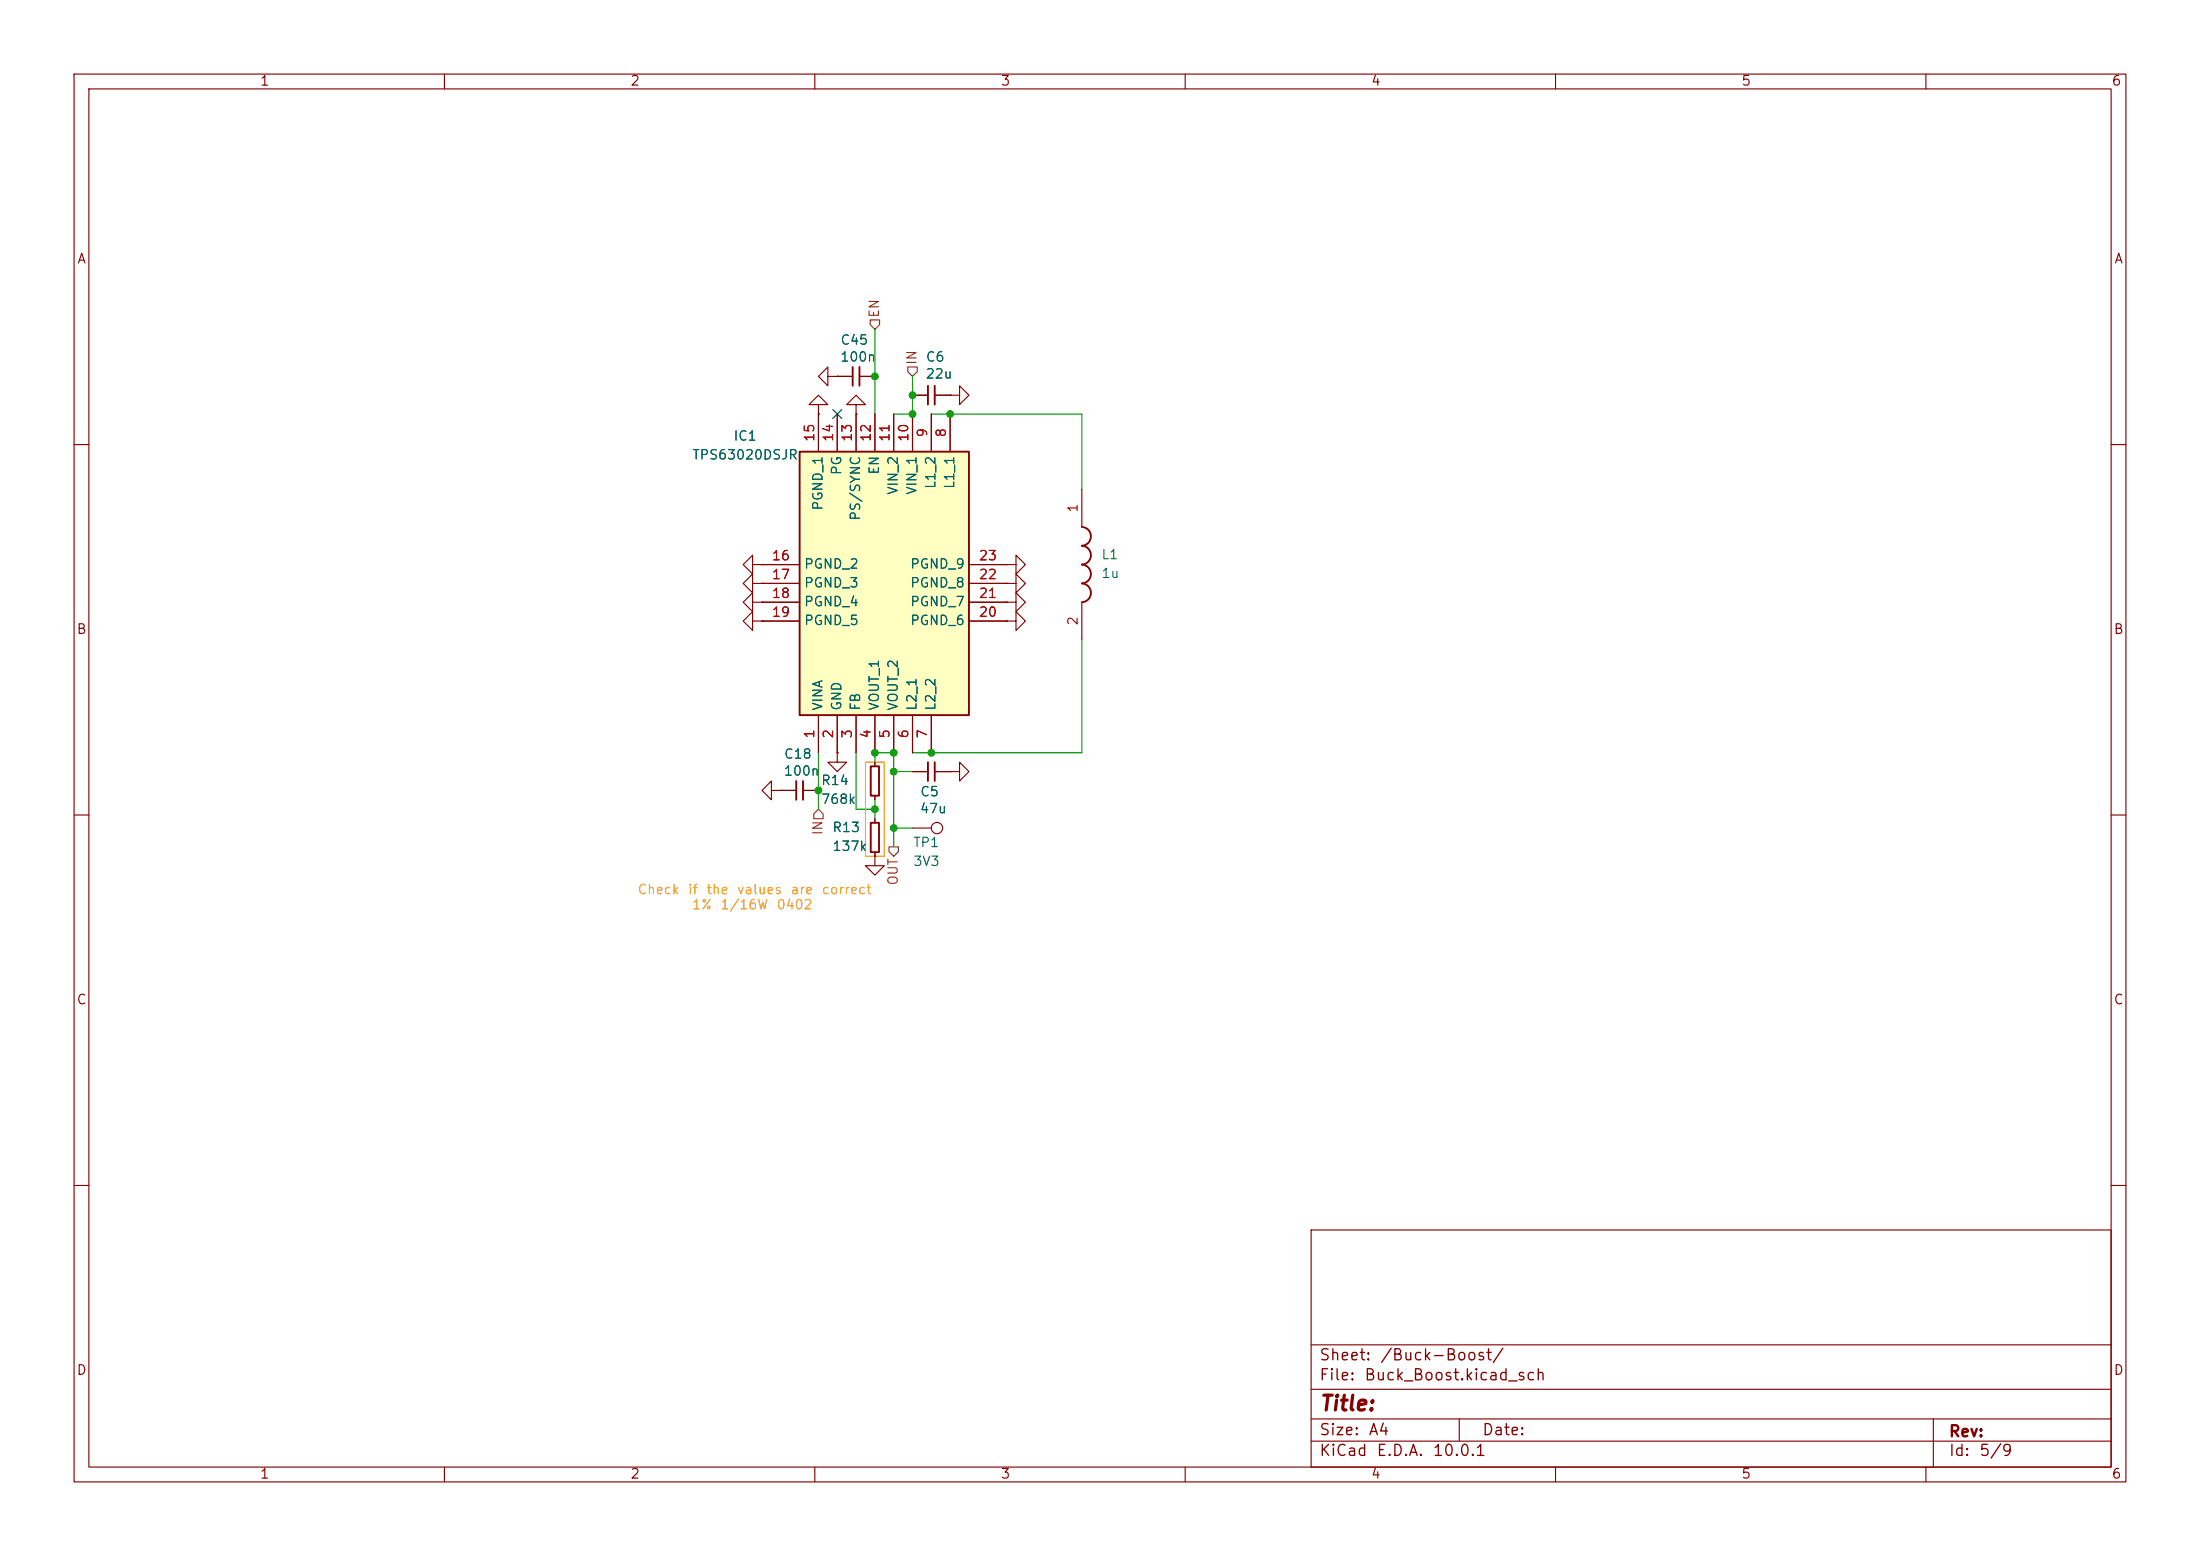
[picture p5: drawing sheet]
(kicad_sch
 (version 20260306)
 (generator "eeschema")
 (generator_version "10.0")
 (paper "A4")
 (lib_symbols
  (symbol "Connector:TestPoint"
   (pin_numbers (hide yes))
   (pin_names
    (offset 0.762) (hide yes)) (exclude_from_sim no) (in_bom yes) (on_board yes)
   (in_pos_files yes)
   (duplicate_pin_numbers_are_jumpers no)
   (property "Reference" "TP" (at 0 6.858 0) (show_name no) (do_not_autoplace no) (effects (font (size 1.27 1.27))))
   (property "Value" "TestPoint" (at 0 5.08 0) (show_name no) (do_not_autoplace no) (effects (font (size 1.27 1.27))))
   (property "Footprint" "" (at 5.08 0 0) (show_name no) (do_not_autoplace no) (hide yes) (effects (font (size 1.27 1.27))))
   (property "Datasheet" "" (at 5.08 0 0) (show_name no) (do_not_autoplace no) (hide yes) (effects (font (size 1.27 1.27))))
   (property "Description" "test point" (at 0 0 0) (show_name no) (do_not_autoplace no) (hide yes) (effects (font (size 1.27 1.27))))
   (symbol "TestPoint_0_1"
    (circle (center 0 3.302) (radius 0.762) (stroke (width 0) (type default)) (fill (type none))))
   (symbol "TestPoint_1_1"
    (pin passive line (at 0 0 90) (length 2.54) (name "1" (effects (font (size 1.27 1.27)))) (number "1" (effects (font (size 1.27 1.27))))))
   (embedded_fonts no))
  (symbol "PCM_Generic-50:C,IEC"
   (pin_numbers (hide yes))
   (pin_names
    (offset 0) (hide yes)) (exclude_from_sim no) (in_bom yes) (on_board yes)
   (in_pos_files yes)
   (duplicate_pin_numbers_are_jumpers no)
   (property "Reference" "C" (at 1.27 1.27 0) (show_name no) (do_not_autoplace no) (effects (font (size 1.27 1.27)) (justify left)))
   (property "Value" "C,IEC" (at 1.27 -1.27 0) (show_name no) (do_not_autoplace no) (effects (font (size 1.27 1.27)) (justify left)))
   (property "Footprint" "" (at 0 0 0) (show_name no) (do_not_autoplace no) (hide yes) (effects (font (size 2.54 2.54))))
   (property "Datasheet" "" (at 0 0 0) (show_name no) (do_not_autoplace no) (hide yes) (effects (font (size 2.54 2.54))))
   (property "Description" "capacitor, non-polarized/polar(ized)/bipolar (IEC)" (at 0 0 0) (show_name no) (do_not_autoplace no) (hide yes) (effects (font (size 1.27 1.27))))
   (property "Indicator" "+" (at -1.27 1.27 0) (show_name no) (do_not_autoplace no) (effects (font (size 0.635 0.635))))
   (symbol "C,IEC_1_1"
    (polyline (pts (xy -1.27 0.4572) (xy 1.27 0.4572)) (stroke (width 0.254) (type default)) (fill (type none)))
    (polyline (pts (xy -1.27 -0.4572) (xy 1.27 -0.4572)) (stroke (width 0.254) (type default)) (fill (type none)))
    (pin passive line (at 0 2.54 270) (length 2.0828) (name "+" (effects (font (size 0.635 0.635)))) (number "1" (effects (font (size 0.9144 0.9144)))))
    (pin passive line (at 0 -2.54 90) (length 2.0828) (name "-" (effects (font (size 0.635 0.635)))) (number "2" (effects (font (size 0.9144 0.9144))))))
   (embedded_fonts no))
  (symbol "PCM_Generic-50:R,IEC"
   (pin_numbers (hide yes))
   (pin_names
    (offset 0) (hide yes)) (exclude_from_sim no) (in_bom yes) (on_board yes)
   (in_pos_files yes)
   (duplicate_pin_numbers_are_jumpers no)
   (property "Reference" "R" (at 1.27 1.27 0) (show_name no) (do_not_autoplace no) (effects (font (size 1.27 1.27)) (justify left)))
   (property "Value" "R,IEC" (at 1.27 -1.27 0) (show_name no) (do_not_autoplace no) (effects (font (size 1.27 1.27)) (justify left)))
   (property "Footprint" "" (at 0 0 0) (show_name no) (do_not_autoplace no) (hide yes) (effects (font (size 2.54 2.54))))
   (property "Datasheet" "" (at 0 0 0) (show_name no) (do_not_autoplace no) (hide yes) (effects (font (size 2.54 2.54))))
   (property "Description" "resistor (IEC)" (at 0 0 0) (show_name no) (do_not_autoplace no) (hide yes) (effects (font (size 1.27 1.27))))
   (property "Indicator" "+" (at -1.27 1.27 0) (show_name no) (do_not_autoplace no) (hide yes) (effects (font (size 0.635 0.635))))
   (symbol "R,IEC_1_1"
    (rectangle (start -0.5588 1.9812) (end 0.5588 -1.9812) (stroke (width 0.254) (type default)) (fill (type none)))
    (pin passive line (at 0 2.54 270) (length 0.5588) (name "+" (effects (font (size 0.635 0.635)))) (number "1" (effects (font (size 0.9144 0.9144)))))
    (pin passive line (at 0 -2.54 90) (length 0.5588) (name "-" (effects (font (size 0.635 0.635)))) (number "2" (effects (font (size 0.9144 0.9144))))))
   (embedded_fonts no))
  (symbol "SamacSys_Parts:DFE201610E-1R0M=P2"
   (pin_names (hide yes)) (exclude_from_sim no) (in_bom yes) (on_board yes)
   (in_pos_files yes)
   (duplicate_pin_numbers_are_jumpers no)
   (property "Reference" "L" (at 16.51 6.35 0) (show_name no) (do_not_autoplace no) (effects (font (size 1.27 1.27)) (justify left top)))
   (property "Value" "DFE201610E-1R0M=P2" (at 16.51 3.81 0) (show_name no) (do_not_autoplace no) (effects (font (size 1.27 1.27)) (justify left top)))
   (property "Footprint" "1285ASH1R0MP2" (at 16.51 -96.19 0) (show_name no) (do_not_autoplace no) (hide yes) (effects (font (size 1.27 1.27)) (justify left top)))
   (property "Datasheet" "https://search.murata.co.jp/Ceramy/image/img/P02/J(E)TE243A-0001.pdf" (at 16.51 -196.19 0) (show_name no) (do_not_autoplace no) (hide yes) (effects (font (size 1.27 1.27)) (justify left top)))
   (property "Description" "DFE201610E Series Inductor 1.0uH +/-20% 0806 (2016)" (at 0 0 0) (show_name no) (do_not_autoplace no) (hide yes) (effects (font (size 1.27 1.27))))
   (property "Height" "1" (at 16.51 -396.19 0) (show_name no) (do_not_autoplace no) (hide yes) (effects (font (size 1.27 1.27)) (justify left top)))
   (property "Manufacturer_Name" "Murata Electronics" (at 16.51 -496.19 0) (show_name no) (do_not_autoplace no) (hide yes) (effects (font (size 1.27 1.27)) (justify left top)))
   (property "Manufacturer_Part_Number" "DFE201610E-1R0M=P2" (at 16.51 -596.19 0) (show_name no) (do_not_autoplace no) (hide yes) (effects (font (size 1.27 1.27)) (justify left top)))
   (property "Mouser Part Number" "81-DFE201610E-1R0MP2" (at 16.51 -696.19 0) (show_name no) (do_not_autoplace no) (hide yes) (effects (font (size 1.27 1.27)) (justify left top)))
   (property "Mouser Price/Stock" "https://www.mouser.co.uk/ProductDetail/Murata-Electronics/DFE201610E-1R0M%3dP2?qs=AQlKX63v8Rt1GlLg%252BymCUQ%3D%3D" (at 16.51 -796.19 0) (show_name no) (do_not_autoplace no) (hide yes) (effects (font (size 1.27 1.27)) (justify left top)))
   (property "Arrow Part Number" "DFE201610E-1R0M=P2" (at 16.51 -896.19 0) (show_name no) (do_not_autoplace no) (hide yes) (effects (font (size 1.27 1.27)) (justify left top)))
   (property "Arrow Price/Stock" "https://www.arrow.com/en/products/dfe201610e-1r0mp2_2/murata-manufacturing.html?utm_currency=USD&region=nac" (at 16.51 -996.19 0) (show_name no) (do_not_autoplace no) (hide yes) (effects (font (size 1.27 1.27)) (justify left top)))
   (symbol "DFE201610E-1R0M=P2_1_1"
    (arc (start 5.08 0) (mid 6.35 1.219) (end 7.62 0) (stroke (width 0.254) (type default)) (fill (type none)))
    (arc (start 7.62 0) (mid 8.89 1.219) (end 10.16 0) (stroke (width 0.254) (type default)) (fill (type none)))
    (arc (start 10.16 0) (mid 11.43 1.219) (end 12.7 0) (stroke (width 0.254) (type default)) (fill (type none)))
    (arc (start 12.7 0) (mid 13.97 1.219) (end 15.24 0) (stroke (width 0.254) (type default)) (fill (type none)))
    (pin passive line (at 0 0 0) (length 5.08) (name "1" (effects (font (size 1.27 1.27)))) (number "1" (effects (font (size 1.27 1.27)))))
    (pin passive line (at 20.32 0 180) (length 5.08) (name "2" (effects (font (size 1.27 1.27)))) (number "2" (effects (font (size 1.27 1.27))))))
   (embedded_fonts no))
  (symbol "SamacSys_Parts:TPS63020DSJR" (exclude_from_sim no) (in_bom yes) (on_board yes)
   (in_pos_files yes)
   (duplicate_pin_numbers_are_jumpers no)
   (property "Reference" "IC" (at 29.21 20.32 0) (show_name no) (do_not_autoplace no) (effects (font (size 1.27 1.27)) (justify left top)))
   (property "Value" "TPS63020DSJR" (at 29.21 17.78 0) (show_name no) (do_not_autoplace no) (effects (font (size 1.27 1.27)) (justify left top)))
   (property "Footprint" "TPS63020DSJR" (at 29.21 -82.22 0) (show_name no) (do_not_autoplace no) (hide yes) (effects (font (size 1.27 1.27)) (justify left top)))
   (property "Datasheet" "https://www.ti.com/lit/ds/symlink/tps63020.pdf?HQS=dis-dk-null-digikeymode-dsf-pf-null-wwe&ts=1623612296427" (at 29.21 -182.22 0) (show_name no) (do_not_autoplace no) (hide yes) (effects (font (size 1.27 1.27)) (justify left top)))
   (property "Description" "Conv DC-DC 1.8V to 5.5V Synchronous Step Down/Synchronous Step Up Single-Out 1.2V to 5.5V 3A 14-Pin VSON EP T/R" (at 0 0 0) (show_name no) (do_not_autoplace no) (hide yes) (effects (font (size 1.27 1.27))))
   (property "Height" "1" (at 29.21 -382.22 0) (show_name no) (do_not_autoplace no) (hide yes) (effects (font (size 1.27 1.27)) (justify left top)))
   (property "Manufacturer_Name" "Texas Instruments" (at 29.21 -482.22 0) (show_name no) (do_not_autoplace no) (hide yes) (effects (font (size 1.27 1.27)) (justify left top)))
   (property "Manufacturer_Part_Number" "TPS63020DSJR" (at 29.21 -582.22 0) (show_name no) (do_not_autoplace no) (hide yes) (effects (font (size 1.27 1.27)) (justify left top)))
   (property "Mouser Part Number" "595-TPS63020DSJR" (at 29.21 -682.22 0) (show_name no) (do_not_autoplace no) (hide yes) (effects (font (size 1.27 1.27)) (justify left top)))
   (property "Mouser Price/Stock" "https://www.mouser.co.uk/ProductDetail/Texas-Instruments/TPS63020DSJR?qs=C44r%252BX3hXgL3LjjgiOMWew%3D%3D" (at 29.21 -782.22 0) (show_name no) (do_not_autoplace no) (hide yes) (effects (font (size 1.27 1.27)) (justify left top)))
   (property "Arrow Part Number" "TPS63020DSJR" (at 29.21 -882.22 0) (show_name no) (do_not_autoplace no) (hide yes) (effects (font (size 1.27 1.27)) (justify left top)))
   (property "Arrow Price/Stock" "https://www.arrow.com/en/products/tps63020dsjr/texas-instruments.html?utm_currency=USD&region=nac" (at 29.21 -982.22 0) (show_name no) (do_not_autoplace no) (hide yes) (effects (font (size 1.27 1.27)) (justify left top)))
   (symbol "TPS63020DSJR_1_1"
    (rectangle (start 5.08 15.24) (end 27.94 -20.32) (stroke (width 0.254) (type default)) (fill (type background)))
    (pin passive line (at 7.62 -25.4 90) (length 5.08) (name "VINA" (effects (font (size 1.27 1.27)))) (number "1" (effects (font (size 1.27 1.27)))))
    (pin passive line (at 10.16 -25.4 90) (length 5.08) (name "GND" (effects (font (size 1.27 1.27)))) (number "2" (effects (font (size 1.27 1.27)))))
    (pin passive line (at 12.7 -25.4 90) (length 5.08) (name "FB" (effects (font (size 1.27 1.27)))) (number "3" (effects (font (size 1.27 1.27)))))
    (pin passive line (at 15.24 -25.4 90) (length 5.08) (name "VOUT_1" (effects (font (size 1.27 1.27)))) (number "4" (effects (font (size 1.27 1.27)))))
    (pin passive line (at 17.78 -25.4 90) (length 5.08) (name "VOUT_2" (effects (font (size 1.27 1.27)))) (number "5" (effects (font (size 1.27 1.27)))))
    (pin passive line (at 20.32 -25.4 90) (length 5.08) (name "L2_1" (effects (font (size 1.27 1.27)))) (number "6" (effects (font (size 1.27 1.27)))))
    (pin passive line (at 22.86 -25.4 90) (length 5.08) (name "L2_2" (effects (font (size 1.27 1.27)))) (number "7" (effects (font (size 1.27 1.27)))))
    (pin passive line (at 25.4 20.32 270) (length 5.08) (name "L1_1" (effects (font (size 1.27 1.27)))) (number "8" (effects (font (size 1.27 1.27)))))
    (pin passive line (at 22.86 20.32 270) (length 5.08) (name "L1_2" (effects (font (size 1.27 1.27)))) (number "9" (effects (font (size 1.27 1.27)))))
    (pin passive line (at 20.32 20.32 270) (length 5.08) (name "VIN_1" (effects (font (size 1.27 1.27)))) (number "10" (effects (font (size 1.27 1.27)))))
    (pin passive line (at 17.78 20.32 270) (length 5.08) (name "VIN_2" (effects (font (size 1.27 1.27)))) (number "11" (effects (font (size 1.27 1.27)))))
    (pin passive line (at 15.24 20.32 270) (length 5.08) (name "EN" (effects (font (size 1.27 1.27)))) (number "12" (effects (font (size 1.27 1.27)))))
    (pin passive line (at 12.7 20.32 270) (length 5.08) (name "PS/SYNC" (effects (font (size 1.27 1.27)))) (number "13" (effects (font (size 1.27 1.27)))))
    (pin passive line (at 10.16 20.32 270) (length 5.08) (name "PG" (effects (font (size 1.27 1.27)))) (number "14" (effects (font (size 1.27 1.27)))))
    (pin passive line (at 7.62 20.32 270) (length 5.08) (name "PGND_1" (effects (font (size 1.27 1.27)))) (number "15" (effects (font (size 1.27 1.27)))))
    (pin passive line (at 0 0 0) (length 5.08) (name "PGND_2" (effects (font (size 1.27 1.27)))) (number "16" (effects (font (size 1.27 1.27)))))
    (pin passive line (at 0 -2.54 0) (length 5.08) (name "PGND_3" (effects (font (size 1.27 1.27)))) (number "17" (effects (font (size 1.27 1.27)))))
    (pin passive line (at 0 -5.08 0) (length 5.08) (name "PGND_4" (effects (font (size 1.27 1.27)))) (number "18" (effects (font (size 1.27 1.27)))))
    (pin passive line (at 0 -7.62 0) (length 5.08) (name "PGND_5" (effects (font (size 1.27 1.27)))) (number "19" (effects (font (size 1.27 1.27)))))
    (pin passive line (at 33.02 -7.62 180) (length 5.08) (name "PGND_6" (effects (font (size 1.27 1.27)))) (number "20" (effects (font (size 1.27 1.27)))))
    (pin passive line (at 33.02 -5.08 180) (length 5.08) (name "PGND_7" (effects (font (size 1.27 1.27)))) (number "21" (effects (font (size 1.27 1.27)))))
    (pin passive line (at 33.02 -2.54 180) (length 5.08) (name "PGND_8" (effects (font (size 1.27 1.27)))) (number "22" (effects (font (size 1.27 1.27)))))
    (pin passive line (at 33.02 0 180) (length 5.08) (name "PGND_9" (effects (font (size 1.27 1.27)))) (number "23" (effects (font (size 1.27 1.27))))))
   (embedded_fonts no))
  (symbol "power:GND"
   (power global)
   (pin_numbers (hide yes))
   (pin_names
    (offset 0) (hide yes)) (exclude_from_sim no) (in_bom yes) (on_board yes)
   (in_pos_files yes)
   (duplicate_pin_numbers_are_jumpers no)
   (property "Reference" "#PWR" (at 0 -6.35 0) (show_name no) (do_not_autoplace no) (hide yes) (effects (font (size 1.27 1.27))))
   (property "Value" "GND" (at 0 -3.81 0) (show_name no) (do_not_autoplace no) (effects (font (size 1.27 1.27))))
   (property "Footprint" "" (at 0 0 0) (show_name no) (do_not_autoplace no) (hide yes) (effects (font (size 1.27 1.27))))
   (property "Datasheet" "" (at 0 0 0) (show_name no) (do_not_autoplace no) (hide yes) (effects (font (size 1.27 1.27))))
   (property "Description" "Power symbol creates a global label with name \"GND\" , ground" (at 0 0 0) (show_name no) (do_not_autoplace no) (hide yes) (effects (font (size 1.27 1.27))))
   (symbol "GND_0_1"
    (polyline (pts (xy 0 0) (xy 0 -1.27) (xy 1.27 -1.27) (xy 0 -2.54) (xy -1.27 -1.27) (xy 0 -1.27)) (stroke (width 0) (type default)) (fill (type none))))
   (symbol "GND_1_1"
    (pin power_in line (at 0 0 270) (length 0) (name "" (effects (font (size 1.27 1.27)))) (number "1" (effects (font (size 1.27 1.27))))))
   (embedded_fonts no)))
 (rectangle
  (start 116.84 102.87)
  (end 119.38 115.57)
  (stroke (width 0) (type default) (color 255 153 0 1))
  (fill (type none)))
 (text "Check if the values are correct\n1% 1/16W 0402"
  (exclude_from_sim no)
  (at 101.346 121.412 0)
  (effects (font (size 1.27 1.27) (color 255 153 0 1))))
 (junction
  (at 120.65 111.76)
  (diameter 0)
  (color 0 0 0 0))
 (junction
  (at 123.19 53.34)
  (diameter 0)
  (color 0 0 0 0))
 (junction
  (at 118.11 109.22)
  (diameter 0)
  (color 0 0 0 0))
 (junction
  (at 128.27 55.88)
  (diameter 0)
  (color 0 0 0 0))
 (junction
  (at 120.65 104.14)
  (diameter 0)
  (color 0 0 0 0))
 (junction
  (at 110.49 106.68)
  (diameter 0)
  (color 0 0 0 0))
 (junction
  (at 118.11 101.6)
  (diameter 0)
  (color 0 0 0 0))
 (junction
  (at 120.65 101.6)
  (diameter 0)
  (color 0 0 0 0))
 (junction
  (at 118.11 50.8)
  (diameter 0)
  (color 0 0 0 0))
 (junction
  (at 123.19 55.88)
  (diameter 0)
  (color 0 0 0 0))
 (junction
  (at 125.73 101.6)
  (diameter 0)
  (color 0 0 0 0))
 (no_connect
  (at 113.03 55.88))
 (wire
  (pts (xy 115.57 101.6) (xy 115.57 109.22))
  (stroke (width 0) (type default)))
 (wire
  (pts (xy 118.11 101.6) (xy 118.11 102.87))
  (stroke (width 0) (type default)))
 (wire
  (pts (xy 118.11 101.6) (xy 120.65 101.6))
  (stroke (width 0) (type default)))
 (wire
  (pts (xy 125.73 55.88) (xy 128.27 55.88))
  (stroke (width 0) (type default)))
 (wire
  (pts (xy 118.11 50.8) (xy 118.11 55.88))
  (stroke (width 0) (type default)))
 (wire
  (pts (xy 120.65 111.76) (xy 123.19 111.76))
  (stroke (width 0) (type default)))
 (wire
  (pts (xy 123.19 104.14) (xy 120.65 104.14))
  (stroke (width 0) (type default)))
 (wire
  (pts (xy 123.19 53.34) (xy 123.19 55.88))
  (stroke (width 0) (type default)))
 (wire
  (pts (xy 120.65 111.76) (xy 120.65 114.3))
  (stroke (width 0) (type default)))
 (wire
  (pts (xy 118.11 44.45) (xy 118.11 50.8))
  (stroke (width 0) (type default)))
 (wire
  (pts (xy 146.05 55.88) (xy 146.05 66.04))
  (stroke (width 0) (type default)))
 (wire
  (pts (xy 128.27 55.88) (xy 146.05 55.88))
  (stroke (width 0) (type default)))
 (wire
  (pts (xy 120.65 101.6) (xy 120.65 104.14))
  (stroke (width 0) (type default)))
 (wire
  (pts (xy 120.65 104.14) (xy 120.65 111.76))
  (stroke (width 0) (type default)))
 (wire
  (pts (xy 115.57 109.22) (xy 118.11 109.22))
  (stroke (width 0) (type default)))
 (wire
  (pts (xy 146.05 101.6) (xy 146.05 86.36))
  (stroke (width 0) (type default)))
 (wire
  (pts (xy 110.49 109.22) (xy 110.49 106.68))
  (stroke (width 0) (type default)))
 (wire
  (pts (xy 123.19 101.6) (xy 125.73 101.6))
  (stroke (width 0) (type default)))
 (wire
  (pts (xy 118.11 107.95) (xy 118.11 109.22))
  (stroke (width 0) (type default)))
 (wire
  (pts (xy 125.73 101.6) (xy 146.05 101.6))
  (stroke (width 0) (type default)))
 (wire
  (pts (xy 118.11 109.22) (xy 118.11 110.49))
  (stroke (width 0) (type default)))
 (wire
  (pts (xy 110.49 106.68) (xy 110.49 101.6))
  (stroke (width 0) (type default)))
 (wire
  (pts (xy 123.19 50.8) (xy 123.19 53.34))
  (stroke (width 0) (type default)))
 (wire
  (pts (xy 120.65 55.88) (xy 123.19 55.88))
  (stroke (width 0) (type default)))
 (hierarchical_label "IN"
  (shape input)
  (at 123.19 50.8 90)
  (effects (font (size 1.27 1.27)) (justify left)))
 (hierarchical_label "OUT"
  (shape output)
  (at 120.65 114.3 270)
  (effects (font (size 1.27 1.27)) (justify right)))
 (hierarchical_label "IN"
  (shape input)
  (at 110.49 109.22 270)
  (effects (font (size 1.27 1.27)) (justify right)))
 (hierarchical_label "EN"
  (shape input)
  (at 118.11 44.45 90)
  (effects (font (size 1.27 1.27)) (justify left)))
 (symbol
  (lib_id "PCM_Generic-50:R,IEC")
  (at 118.11 105.41 0)
  (unit 1)
  (body_style 1)
  (exclude_from_sim no)
  (in_bom yes)
  (on_board yes)
  (in_pos_files yes)
  (dnp no)
  (property "Reference" "R14" (at 110.744 105.41 0) (show_name no) (do_not_autoplace no) (effects (font (size 1.27 1.27)) (justify left)))
  (property "Value" "768k" (at 110.744 107.95 0) (show_name no) (do_not_autoplace no) (effects (font (size 1.27 1.27)) (justify left)))
  (property "Footprint" "Resistor_SMD:R_0402_1005Metric_Pad0.72x0.64mm_HandSolder" (at 118.11 105.41 0) (hide yes) (show_name no) (do_not_autoplace no) (effects (font (size 2.54 2.54))))
  (property "Datasheet" "https://www.mouser.com/ProductDetail/Vishay/CRCW0402768KFKED?qs=CrYM0bloiFJM%252Bg4a2Fs2hQ%3D%3D" (at 118.11 105.41 0) (hide yes) (show_name no) (do_not_autoplace no) (effects (font (size 2.54 2.54))))
  (property "Description" "resistor (IEC)" (at 118.11 105.41 0) (hide yes) (show_name no) (do_not_autoplace no) (effects (font (size 1.27 1.27))))
  (property "Indicator" "+" (at 116.84 104.14 0) (hide yes) (show_name no) (do_not_autoplace no) (effects (font (size 0.635 0.635))))
  (pin "2")
  (pin "1"))
 (symbol
  (lib_id "PCM_Generic-50:R,IEC")
  (at 118.11 113.03 0)
  (unit 1)
  (body_style 1)
  (exclude_from_sim no)
  (in_bom yes)
  (on_board yes)
  (in_pos_files yes)
  (dnp no)
  (property "Reference" "R13" (at 112.268 111.76 0) (show_name no) (do_not_autoplace no) (effects (font (size 1.27 1.27)) (justify left)))
  (property "Value" "137k" (at 112.268 114.3 0) (show_name no) (do_not_autoplace no) (effects (font (size 1.27 1.27)) (justify left)))
  (property "Footprint" "Resistor_SMD:R_0402_1005Metric_Pad0.72x0.64mm_HandSolder" (at 118.11 113.03 0) (hide yes) (show_name no) (do_not_autoplace no) (effects (font (size 2.54 2.54))))
  (property "Datasheet" "https://eu.mouser.com/en/ProductDetail/Vishay/CRCW0402137KFKED?qs=8wskyPz2qw2oEbG%2FMX%2Ft%2FQ%3D%3D" (at 118.11 113.03 0) (hide yes) (show_name no) (do_not_autoplace no) (effects (font (size 2.54 2.54))))
  (property "Description" "resistor (IEC)" (at 118.11 113.03 0) (hide yes) (show_name no) (do_not_autoplace no) (effects (font (size 1.27 1.27))))
  (property "Indicator" "+" (at 116.84 111.76 0) (hide yes) (show_name no) (do_not_autoplace no) (effects (font (size 0.635 0.635))))
  (pin "2")
  (pin "1"))
 (symbol
  (lib_id "power:GND")
  (at 102.87 76.2 270)
  (unit 1)
  (body_style 1)
  (exclude_from_sim no)
  (in_bom yes)
  (on_board yes)
  (in_pos_files yes)
  (dnp no)
  (fields_autoplaced yes)
  (property "Reference" "#PWR025" (at 96.52 76.2 0) (hide yes) (show_name no) (do_not_autoplace no) (effects (font (size 1.27 1.27))))
  (property "Value" "GND" (at 97.79 76.2 0) (hide yes) (show_name no) (do_not_autoplace no) (effects (font (size 1.27 1.27))))
  (property "Footprint" "" (at 102.87 76.2 0) (hide yes) (show_name no) (do_not_autoplace no) (effects (font (size 1.27 1.27))))
  (property "Datasheet" "" (at 102.87 76.2 0) (hide yes) (show_name no) (do_not_autoplace no) (effects (font (size 1.27 1.27))))
  (property "Description" "Power symbol creates a global label with name \"GND\" , ground" (at 102.87 76.2 0) (hide yes) (show_name no) (do_not_autoplace no) (effects (font (size 1.27 1.27))))
  (pin "1"))
 (symbol
  (lib_id "power:GND")
  (at 113.03 101.6 0)
  (unit 1)
  (body_style 1)
  (exclude_from_sim no)
  (in_bom yes)
  (on_board yes)
  (in_pos_files yes)
  (dnp no)
  (fields_autoplaced yes)
  (property "Reference" "#PWR07" (at 113.03 107.95 0) (hide yes) (show_name no) (do_not_autoplace no) (effects (font (size 1.27 1.27))))
  (property "Value" "GND" (at 113.03 106.68 0) (hide yes) (show_name no) (do_not_autoplace no) (effects (font (size 1.27 1.27))))
  (property "Footprint" "" (at 113.03 101.6 0) (hide yes) (show_name no) (do_not_autoplace no) (effects (font (size 1.27 1.27))))
  (property "Datasheet" "" (at 113.03 101.6 0) (hide yes) (show_name no) (do_not_autoplace no) (effects (font (size 1.27 1.27))))
  (property "Description" "Power symbol creates a global label with name \"GND\" , ground" (at 113.03 101.6 0) (hide yes) (show_name no) (do_not_autoplace no) (effects (font (size 1.27 1.27))))
  (pin "1"))
 (symbol
  (lib_id "power:GND")
  (at 135.89 83.82 90)
  (unit 1)
  (body_style 1)
  (exclude_from_sim no)
  (in_bom yes)
  (on_board yes)
  (in_pos_files yes)
  (dnp no)
  (fields_autoplaced yes)
  (property "Reference" "#PWR024" (at 142.24 83.82 0) (hide yes) (show_name no) (do_not_autoplace no) (effects (font (size 1.27 1.27))))
  (property "Value" "GND" (at 140.97 83.82 0) (hide yes) (show_name no) (do_not_autoplace no) (effects (font (size 1.27 1.27))))
  (property "Footprint" "" (at 135.89 83.82 0) (hide yes) (show_name no) (do_not_autoplace no) (effects (font (size 1.27 1.27))))
  (property "Datasheet" "" (at 135.89 83.82 0) (hide yes) (show_name no) (do_not_autoplace no) (effects (font (size 1.27 1.27))))
  (property "Description" "Power symbol creates a global label with name \"GND\" , ground" (at 135.89 83.82 0) (hide yes) (show_name no) (do_not_autoplace no) (effects (font (size 1.27 1.27))))
  (pin "1"))
 (symbol
  (lib_id "SamacSys_Parts:TPS63020DSJR")
  (at 102.87 76.2 0)
  (unit 1)
  (body_style 1)
  (exclude_from_sim no)
  (in_bom yes)
  (on_board yes)
  (in_pos_files yes)
  (dnp no)
  (property "Reference" "IC1" (at 100.584 58.928 0) (show_name no) (do_not_autoplace no) (effects (font (size 1.27 1.27))))
  (property "Value" "TPS63020DSJR" (at 100.584 61.468 0) (show_name no) (do_not_autoplace no) (effects (font (size 1.27 1.27))))
  (property "Footprint" "SamacSys_Parts:TPS63020DSJR" (at 132.08 158.42 0) (hide yes) (show_name no) (do_not_autoplace no) (effects (font (size 1.27 1.27)) (justify left top)))
  (property "Datasheet" "https://www.ti.com/lit/ds/symlink/tps63020.pdf?HQS=dis-dk-null-digikeymode-dsf-pf-null-wwe&ts=1623612296427" (at 132.08 258.42 0) (hide yes) (show_name no) (do_not_autoplace no) (effects (font (size 1.27 1.27)) (justify left top)))
  (property "Description" "Conv DC-DC 1.8V to 5.5V Synchronous Step Down/Synchronous Step Up Single-Out 1.2V to 5.5V 3A 14-Pin VSON EP T/R" (at 102.87 76.2 0) (hide yes) (show_name no) (do_not_autoplace no) (effects (font (size 1.27 1.27))))
  (property "Height" "1" (at 132.08 458.42 0) (hide yes) (show_name no) (do_not_autoplace no) (effects (font (size 1.27 1.27)) (justify left top)))
  (property "Manufacturer_Name" "Texas Instruments" (at 132.08 558.42 0) (hide yes) (show_name no) (do_not_autoplace no) (effects (font (size 1.27 1.27)) (justify left top)))
  (property "Manufacturer_Part_Number" "TPS63020DSJR" (at 132.08 658.42 0) (hide yes) (show_name no) (do_not_autoplace no) (effects (font (size 1.27 1.27)) (justify left top)))
  (property "Mouser Part Number" "595-TPS63020DSJR" (at 132.08 758.42 0) (hide yes) (show_name no) (do_not_autoplace no) (effects (font (size 1.27 1.27)) (justify left top)))
  (property "Mouser Price/Stock" "https://www.mouser.co.uk/ProductDetail/Texas-Instruments/TPS63020DSJR?qs=C44r%252BX3hXgL3LjjgiOMWew%3D%3D" (at 132.08 858.42 0) (hide yes) (show_name no) (do_not_autoplace no) (effects (font (size 1.27 1.27)) (justify left top)))
  (property "Arrow Part Number" "TPS63020DSJR" (at 132.08 958.42 0) (hide yes) (show_name no) (do_not_autoplace no) (effects (font (size 1.27 1.27)) (justify left top)))
  (property "Arrow Price/Stock" "https://www.arrow.com/en/products/tps63020dsjr/texas-instruments.html?utm_currency=USD&region=nac" (at 132.08 1058.42 0) (hide yes) (show_name no) (do_not_autoplace no) (effects (font (size 1.27 1.27)) (justify left top)))
  (pin "8")
  (pin "18")
  (pin "1")
  (pin "4")
  (pin "5")
  (pin "3")
  (pin "10")
  (pin "12")
  (pin "2")
  (pin "13")
  (pin "16")
  (pin "17")
  (pin "22")
  (pin "9")
  (pin "6")
  (pin "11")
  (pin "14")
  (pin "15")
  (pin "7")
  (pin "20")
  (pin "23")
  (pin "19")
  (pin "21"))
 (symbol
  (lib_id "PCM_Generic-50:C,IEC")
  (at 125.73 104.14 90)
  (unit 1)
  (body_style 1)
  (exclude_from_sim no)
  (in_bom yes)
  (on_board yes)
  (in_pos_files yes)
  (dnp no)
  (property "Reference" "C5" (at 125.476 106.934 90) (show_name no) (do_not_autoplace no) (effects (font (size 1.27 1.27))))
  (property "Value" "47u" (at 125.984 109.22 90) (show_name no) (do_not_autoplace no) (effects (font (size 1.27 1.27))))
  (property "Footprint" "Capacitor_SMD:C_0805_2012Metric_Pad1.18x1.45mm_HandSolder" (at 125.73 104.14 0) (hide yes) (show_name no) (do_not_autoplace no) (effects (font (size 2.54 2.54))))
  (property "Datasheet" "https://eu.mouser.com/en/ProductDetail/TAIYO-YUDEN/MSASJ21GBB5476MTNA01?qs=tlsG%2FOw5FFieGPnwRR3k%2FA%3D%3D" (at 125.73 104.14 0) (hide yes) (show_name no) (do_not_autoplace no) (effects (font (size 2.54 2.54))))
  (property "Description" "capacitor, non-polarized/polar(ized)/bipolar (IEC)" (at 125.73 104.14 0) (hide yes) (show_name no) (do_not_autoplace no) (effects (font (size 1.27 1.27))))
  (property "Indicator" "+" (at 125.73 106.68 90) (hide yes) (show_name no) (do_not_autoplace no) (effects (font (size 0.635 0.635))))
  (pin "2")
  (pin "1"))
 (symbol
  (lib_id "power:GND")
  (at 102.87 78.74 270)
  (unit 1)
  (body_style 1)
  (exclude_from_sim no)
  (in_bom yes)
  (on_board yes)
  (in_pos_files yes)
  (dnp no)
  (fields_autoplaced yes)
  (property "Reference" "#PWR026" (at 96.52 78.74 0) (hide yes) (show_name no) (do_not_autoplace no) (effects (font (size 1.27 1.27))))
  (property "Value" "GND" (at 97.79 78.74 0) (hide yes) (show_name no) (do_not_autoplace no) (effects (font (size 1.27 1.27))))
  (property "Footprint" "" (at 102.87 78.74 0) (hide yes) (show_name no) (do_not_autoplace no) (effects (font (size 1.27 1.27))))
  (property "Datasheet" "" (at 102.87 78.74 0) (hide yes) (show_name no) (do_not_autoplace no) (effects (font (size 1.27 1.27))))
  (property "Description" "Power symbol creates a global label with name \"GND\" , ground" (at 102.87 78.74 0) (hide yes) (show_name no) (do_not_autoplace no) (effects (font (size 1.27 1.27))))
  (pin "1"))
 (symbol
  (lib_id "SamacSys_Parts:DFE201610E-1R0M=P2")
  (at 146.05 66.04 270)
  (unit 1)
  (body_style 1)
  (exclude_from_sim no)
  (in_bom yes)
  (on_board yes)
  (in_pos_files yes)
  (dnp no)
  (fields_autoplaced yes)
  (property "Reference" "L1" (at 148.59 74.9299 90) (show_name no) (do_not_autoplace no) (effects (font (size 1.27 1.27)) (justify left)))
  (property "Value" "1u" (at 148.59 77.4699 90) (show_name no) (do_not_autoplace no) (effects (font (size 1.27 1.27)) (justify left)))
  (property "Footprint" "SamacSys_Parts:1285ASH1R0MP2" (at 49.86 82.55 0) (hide yes) (show_name no) (do_not_autoplace no) (effects (font (size 1.27 1.27)) (justify left top)))
  (property "Datasheet" "https://search.murata.co.jp/Ceramy/image/img/P02/J(E)TE243A-0001.pdf" (at -50.14 82.55 0) (hide yes) (show_name no) (do_not_autoplace no) (effects (font (size 1.27 1.27)) (justify left top)))
  (property "Description" "DFE201610E Series Inductor 1.0uH +/-20% 0806 (2016)" (at 146.05 66.04 0) (hide yes) (show_name no) (do_not_autoplace no) (effects (font (size 1.27 1.27))))
  (property "Height" "1" (at -250.14 82.55 0) (hide yes) (show_name no) (do_not_autoplace no) (effects (font (size 1.27 1.27)) (justify left top)))
  (property "Manufacturer_Name" "Murata Electronics" (at -350.14 82.55 0) (hide yes) (show_name no) (do_not_autoplace no) (effects (font (size 1.27 1.27)) (justify left top)))
  (property "Manufacturer_Part_Number" "DFE201610E-1R0M=P2" (at -450.14 82.55 0) (hide yes) (show_name no) (do_not_autoplace no) (effects (font (size 1.27 1.27)) (justify left top)))
  (property "Mouser Part Number" "81-DFE201610E-1R0MP2" (at -550.14 82.55 0) (hide yes) (show_name no) (do_not_autoplace no) (effects (font (size 1.27 1.27)) (justify left top)))
  (property "Mouser Price/Stock" "https://www.mouser.co.uk/ProductDetail/Murata-Electronics/DFE201610E-1R0M%3dP2?qs=AQlKX63v8Rt1GlLg%252BymCUQ%3D%3D" (at -650.14 82.55 0) (hide yes) (show_name no) (do_not_autoplace no) (effects (font (size 1.27 1.27)) (justify left top)))
  (property "Arrow Part Number" "DFE201610E-1R0M=P2" (at -750.14 82.55 0) (hide yes) (show_name no) (do_not_autoplace no) (effects (font (size 1.27 1.27)) (justify left top)))
  (property "Arrow Price/Stock" "https://www.arrow.com/en/products/dfe201610e-1r0mp2_2/murata-manufacturing.html?utm_currency=USD&region=nac" (at -850.14 82.55 0) (hide yes) (show_name no) (do_not_autoplace no) (effects (font (size 1.27 1.27)) (justify left top)))
  (pin "1")
  (pin "2"))
 (symbol
  (lib_id "power:GND")
  (at 115.57 55.88 180)
  (unit 1)
  (body_style 1)
  (exclude_from_sim no)
  (in_bom yes)
  (on_board yes)
  (in_pos_files yes)
  (dnp no)
  (fields_autoplaced yes)
  (property "Reference" "#PWR033" (at 115.57 49.53 0) (hide yes) (show_name no) (do_not_autoplace no) (effects (font (size 1.27 1.27))))
  (property "Value" "GND" (at 115.57 50.8 0) (hide yes) (show_name no) (do_not_autoplace no) (effects (font (size 1.27 1.27))))
  (property "Footprint" "" (at 115.57 55.88 0) (hide yes) (show_name no) (do_not_autoplace no) (effects (font (size 1.27 1.27))))
  (property "Datasheet" "" (at 115.57 55.88 0) (hide yes) (show_name no) (do_not_autoplace no) (effects (font (size 1.27 1.27))))
  (property "Description" "Power symbol creates a global label with name \"GND\" , ground" (at 115.57 55.88 0) (hide yes) (show_name no) (do_not_autoplace no) (effects (font (size 1.27 1.27))))
  (pin "1"))
 (symbol
  (lib_id "PCM_Generic-50:C,IEC")
  (at 125.73 53.34 90)
  (unit 1)
  (body_style 1)
  (exclude_from_sim no)
  (in_bom yes)
  (on_board yes)
  (in_pos_files yes)
  (dnp no)
  (property "Reference" "C6" (at 126.238 48.26 90) (show_name no) (do_not_autoplace no) (effects (font (size 1.27 1.27))))
  (property "Value" "22u" (at 126.746 50.546 90) (show_name no) (do_not_autoplace no) (effects (font (size 1.27 1.27))))
  (property "Footprint" "Capacitor_SMD:C_0603_1608Metric_Pad1.08x0.95mm_HandSolder" (at 125.73 53.34 0) (hide yes) (show_name no) (do_not_autoplace no) (effects (font (size 2.54 2.54))))
  (property "Datasheet" "https://www.mouser.pl/pl/ProductDetail/TDK/C1608X5R1A226M080AC?qs=dfay7wIA1uED3Fb1o4f9Dg%3D%3D" (at 125.73 53.34 0) (hide yes) (show_name no) (do_not_autoplace no) (effects (font (size 2.54 2.54))))
  (property "Description" "capacitor, non-polarized/polar(ized)/bipolar (IEC)" (at 125.73 53.34 0) (hide yes) (show_name no) (do_not_autoplace no) (effects (font (size 1.27 1.27))))
  (property "Indicator" "+" (at 125.73 55.88 90) (hide yes) (show_name no) (do_not_autoplace no) (effects (font (size 0.635 0.635))))
  (pin "2")
  (pin "1"))
 (symbol
  (lib_id "Connector:TestPoint")
  (at 123.19 111.76 270)
  (unit 1)
  (body_style 1)
  (exclude_from_sim no)
  (in_bom yes)
  (on_board yes)
  (in_pos_files yes)
  (dnp no)
  (property "Reference" "TP1" (at 123.19 113.792 90) (show_name no) (do_not_autoplace no) (effects (font (size 1.27 1.27)) (justify left)))
  (property "Value" "3V3" (at 123.19 116.332 90) (show_name no) (do_not_autoplace no) (effects (font (size 1.27 1.27)) (justify left)))
  (property "Footprint" "TestPoint:TestPoint_Pad_D1.0mm" (at 123.19 116.84 0) (hide yes) (show_name no) (do_not_autoplace no) (effects (font (size 1.27 1.27))))
  (property "Datasheet" "" (at 123.19 116.84 0) (hide yes) (show_name no) (do_not_autoplace no) (effects (font (size 1.27 1.27))))
  (property "Description" "test point" (at 123.19 111.76 0) (hide yes) (show_name no) (do_not_autoplace no) (effects (font (size 1.27 1.27))))
  (pin "1"))
 (symbol
  (lib_id "PCM_Generic-50:C,IEC")
  (at 107.95 106.68 270)
  (unit 1)
  (body_style 1)
  (exclude_from_sim no)
  (in_bom yes)
  (on_board yes)
  (in_pos_files yes)
  (dnp no)
  (property "Reference" "C18" (at 107.696 101.854 90) (show_name no) (do_not_autoplace no) (effects (font (size 1.27 1.27))))
  (property "Value" "100n" (at 108.204 104.14 90) (show_name no) (do_not_autoplace no) (effects (font (size 1.27 1.27))))
  (property "Footprint" "Capacitor_SMD:C_0805_2012Metric_Pad1.18x1.45mm_HandSolder" (at 107.95 106.68 0) (hide yes) (show_name no) (do_not_autoplace no) (effects (font (size 2.54 2.54))))
  (property "Datasheet" "https://eu.mouser.com/en/ProductDetail/TAIYO-YUDEN/MSASJ21GBB5476MTNA01?qs=tlsG%2FOw5FFieGPnwRR3k%2FA%3D%3D" (at 107.95 106.68 0) (hide yes) (show_name no) (do_not_autoplace no) (effects (font (size 2.54 2.54))))
  (property "Description" "capacitor, non-polarized/polar(ized)/bipolar (IEC)" (at 107.95 106.68 0) (hide yes) (show_name no) (do_not_autoplace no) (effects (font (size 1.27 1.27))))
  (property "Indicator" "+" (at 107.95 104.14 90) (hide yes) (show_name no) (do_not_autoplace no) (effects (font (size 0.635 0.635))))
  (pin "2")
  (pin "1"))
 (symbol
  (lib_id "power:GND")
  (at 128.27 53.34 90)
  (unit 1)
  (body_style 1)
  (exclude_from_sim no)
  (in_bom yes)
  (on_board yes)
  (in_pos_files yes)
  (dnp no)
  (fields_autoplaced yes)
  (property "Reference" "#PWR032" (at 134.62 53.34 0) (hide yes) (show_name no) (do_not_autoplace no) (effects (font (size 1.27 1.27))))
  (property "Value" "GND" (at 133.35 53.34 0) (hide yes) (show_name no) (do_not_autoplace no) (effects (font (size 1.27 1.27))))
  (property "Footprint" "" (at 128.27 53.34 0) (hide yes) (show_name no) (do_not_autoplace no) (effects (font (size 1.27 1.27))))
  (property "Datasheet" "" (at 128.27 53.34 0) (hide yes) (show_name no) (do_not_autoplace no) (effects (font (size 1.27 1.27))))
  (property "Description" "Power symbol creates a global label with name \"GND\" , ground" (at 128.27 53.34 0) (hide yes) (show_name no) (do_not_autoplace no) (effects (font (size 1.27 1.27))))
  (pin "1"))
 (symbol
  (lib_id "PCM_Generic-50:C,IEC")
  (at 115.57 50.8 270)
  (unit 1)
  (body_style 1)
  (exclude_from_sim no)
  (in_bom yes)
  (on_board yes)
  (in_pos_files yes)
  (dnp no)
  (property "Reference" "C45" (at 115.316 45.974 90) (show_name no) (do_not_autoplace no) (effects (font (size 1.27 1.27))))
  (property "Value" "100n" (at 115.824 48.26 90) (show_name no) (do_not_autoplace no) (effects (font (size 1.27 1.27))))
  (property "Footprint" "Capacitor_SMD:C_0805_2012Metric_Pad1.18x1.45mm_HandSolder" (at 115.57 50.8 0) (hide yes) (show_name no) (do_not_autoplace no) (effects (font (size 2.54 2.54))))
  (property "Datasheet" "https://eu.mouser.com/en/ProductDetail/TAIYO-YUDEN/MSASJ21GBB5476MTNA01?qs=tlsG%2FOw5FFieGPnwRR3k%2FA%3D%3D" (at 115.57 50.8 0) (hide yes) (show_name no) (do_not_autoplace no) (effects (font (size 2.54 2.54))))
  (property "Description" "capacitor, non-polarized/polar(ized)/bipolar (IEC)" (at 115.57 50.8 0) (hide yes) (show_name no) (do_not_autoplace no) (effects (font (size 1.27 1.27))))
  (property "Indicator" "+" (at 115.57 48.26 90) (hide yes) (show_name no) (do_not_autoplace no) (effects (font (size 0.635 0.635))))
  (pin "2")
  (pin "1"))
 (symbol
  (lib_id "power:GND")
  (at 102.87 81.28 270)
  (unit 1)
  (body_style 1)
  (exclude_from_sim no)
  (in_bom yes)
  (on_board yes)
  (in_pos_files yes)
  (dnp no)
  (fields_autoplaced yes)
  (property "Reference" "#PWR027" (at 96.52 81.28 0) (hide yes) (show_name no) (do_not_autoplace no) (effects (font (size 1.27 1.27))))
  (property "Value" "GND" (at 97.79 81.28 0) (hide yes) (show_name no) (do_not_autoplace no) (effects (font (size 1.27 1.27))))
  (property "Footprint" "" (at 102.87 81.28 0) (hide yes) (show_name no) (do_not_autoplace no) (effects (font (size 1.27 1.27))))
  (property "Datasheet" "" (at 102.87 81.28 0) (hide yes) (show_name no) (do_not_autoplace no) (effects (font (size 1.27 1.27))))
  (property "Description" "Power symbol creates a global label with name \"GND\" , ground" (at 102.87 81.28 0) (hide yes) (show_name no) (do_not_autoplace no) (effects (font (size 1.27 1.27))))
  (pin "1"))
 (symbol
  (lib_id "power:GND")
  (at 118.11 115.57 0)
  (unit 1)
  (body_style 1)
  (exclude_from_sim no)
  (in_bom yes)
  (on_board yes)
  (in_pos_files yes)
  (dnp no)
  (fields_autoplaced yes)
  (property "Reference" "#PWR030" (at 118.11 121.92 0) (hide yes) (show_name no) (do_not_autoplace no) (effects (font (size 1.27 1.27))))
  (property "Value" "GND" (at 118.11 120.65 0) (hide yes) (show_name no) (do_not_autoplace no) (effects (font (size 1.27 1.27))))
  (property "Footprint" "" (at 118.11 115.57 0) (hide yes) (show_name no) (do_not_autoplace no) (effects (font (size 1.27 1.27))))
  (property "Datasheet" "" (at 118.11 115.57 0) (hide yes) (show_name no) (do_not_autoplace no) (effects (font (size 1.27 1.27))))
  (property "Description" "Power symbol creates a global label with name \"GND\" , ground" (at 118.11 115.57 0) (hide yes) (show_name no) (do_not_autoplace no) (effects (font (size 1.27 1.27))))
  (pin "1"))
 (symbol
  (lib_id "power:GND")
  (at 105.41 106.68 270)
  (unit 1)
  (body_style 1)
  (exclude_from_sim no)
  (in_bom yes)
  (on_board yes)
  (in_pos_files yes)
  (dnp no)
  (fields_autoplaced yes)
  (property "Reference" "#PWR0111" (at 99.06 106.68 0) (hide yes) (show_name no) (do_not_autoplace no) (effects (font (size 1.27 1.27))))
  (property "Value" "GND" (at 100.33 106.68 0) (hide yes) (show_name no) (do_not_autoplace no) (effects (font (size 1.27 1.27))))
  (property "Footprint" "" (at 105.41 106.68 0) (hide yes) (show_name no) (do_not_autoplace no) (effects (font (size 1.27 1.27))))
  (property "Datasheet" "" (at 105.41 106.68 0) (hide yes) (show_name no) (do_not_autoplace no) (effects (font (size 1.27 1.27))))
  (property "Description" "Power symbol creates a global label with name \"GND\" , ground" (at 105.41 106.68 0) (hide yes) (show_name no) (do_not_autoplace no) (effects (font (size 1.27 1.27))))
  (pin "1"))
 (symbol
  (lib_id "power:GND")
  (at 102.87 83.82 270)
  (unit 1)
  (body_style 1)
  (exclude_from_sim no)
  (in_bom yes)
  (on_board yes)
  (in_pos_files yes)
  (dnp no)
  (fields_autoplaced yes)
  (property "Reference" "#PWR028" (at 96.52 83.82 0) (hide yes) (show_name no) (do_not_autoplace no) (effects (font (size 1.27 1.27))))
  (property "Value" "GND" (at 97.79 83.82 0) (hide yes) (show_name no) (do_not_autoplace no) (effects (font (size 1.27 1.27))))
  (property "Footprint" "" (at 102.87 83.82 0) (hide yes) (show_name no) (do_not_autoplace no) (effects (font (size 1.27 1.27))))
  (property "Datasheet" "" (at 102.87 83.82 0) (hide yes) (show_name no) (do_not_autoplace no) (effects (font (size 1.27 1.27))))
  (property "Description" "Power symbol creates a global label with name \"GND\" , ground" (at 102.87 83.82 0) (hide yes) (show_name no) (do_not_autoplace no) (effects (font (size 1.27 1.27))))
  (pin "1"))
 (symbol
  (lib_id "power:GND")
  (at 135.89 76.2 90)
  (unit 1)
  (body_style 1)
  (exclude_from_sim no)
  (in_bom yes)
  (on_board yes)
  (in_pos_files yes)
  (dnp no)
  (fields_autoplaced yes)
  (property "Reference" "#PWR021" (at 142.24 76.2 0) (hide yes) (show_name no) (do_not_autoplace no) (effects (font (size 1.27 1.27))))
  (property "Value" "GND" (at 140.97 76.2 0) (hide yes) (show_name no) (do_not_autoplace no) (effects (font (size 1.27 1.27))))
  (property "Footprint" "" (at 135.89 76.2 0) (hide yes) (show_name no) (do_not_autoplace no) (effects (font (size 1.27 1.27))))
  (property "Datasheet" "" (at 135.89 76.2 0) (hide yes) (show_name no) (do_not_autoplace no) (effects (font (size 1.27 1.27))))
  (property "Description" "Power symbol creates a global label with name \"GND\" , ground" (at 135.89 76.2 0) (hide yes) (show_name no) (do_not_autoplace no) (effects (font (size 1.27 1.27))))
  (pin "1"))
 (symbol
  (lib_id "power:GND")
  (at 128.27 104.14 90)
  (unit 1)
  (body_style 1)
  (exclude_from_sim no)
  (in_bom yes)
  (on_board yes)
  (in_pos_files yes)
  (dnp no)
  (fields_autoplaced yes)
  (property "Reference" "#PWR031" (at 134.62 104.14 0) (hide yes) (show_name no) (do_not_autoplace no) (effects (font (size 1.27 1.27))))
  (property "Value" "GND" (at 133.35 104.14 0) (hide yes) (show_name no) (do_not_autoplace no) (effects (font (size 1.27 1.27))))
  (property "Footprint" "" (at 128.27 104.14 0) (hide yes) (show_name no) (do_not_autoplace no) (effects (font (size 1.27 1.27))))
  (property "Datasheet" "" (at 128.27 104.14 0) (hide yes) (show_name no) (do_not_autoplace no) (effects (font (size 1.27 1.27))))
  (property "Description" "Power symbol creates a global label with name \"GND\" , ground" (at 128.27 104.14 0) (hide yes) (show_name no) (do_not_autoplace no) (effects (font (size 1.27 1.27))))
  (pin "1"))
 (symbol
  (lib_id "power:GND")
  (at 113.03 50.8 270)
  (unit 1)
  (body_style 1)
  (exclude_from_sim no)
  (in_bom yes)
  (on_board yes)
  (in_pos_files yes)
  (dnp no)
  (fields_autoplaced yes)
  (property "Reference" "#PWR0112" (at 106.68 50.8 0) (hide yes) (show_name no) (do_not_autoplace no) (effects (font (size 1.27 1.27))))
  (property "Value" "GND" (at 107.95 50.8 0) (hide yes) (show_name no) (do_not_autoplace no) (effects (font (size 1.27 1.27))))
  (property "Footprint" "" (at 113.03 50.8 0) (hide yes) (show_name no) (do_not_autoplace no) (effects (font (size 1.27 1.27))))
  (property "Datasheet" "" (at 113.03 50.8 0) (hide yes) (show_name no) (do_not_autoplace no) (effects (font (size 1.27 1.27))))
  (property "Description" "Power symbol creates a global label with name \"GND\" , ground" (at 113.03 50.8 0) (hide yes) (show_name no) (do_not_autoplace no) (effects (font (size 1.27 1.27))))
  (pin "1"))
 (symbol
  (lib_id "power:GND")
  (at 135.89 81.28 90)
  (unit 1)
  (body_style 1)
  (exclude_from_sim no)
  (in_bom yes)
  (on_board yes)
  (in_pos_files yes)
  (dnp no)
  (fields_autoplaced yes)
  (property "Reference" "#PWR023" (at 142.24 81.28 0) (hide yes) (show_name no) (do_not_autoplace no) (effects (font (size 1.27 1.27))))
  (property "Value" "GND" (at 140.97 81.28 0) (hide yes) (show_name no) (do_not_autoplace no) (effects (font (size 1.27 1.27))))
  (property "Footprint" "" (at 135.89 81.28 0) (hide yes) (show_name no) (do_not_autoplace no) (effects (font (size 1.27 1.27))))
  (property "Datasheet" "" (at 135.89 81.28 0) (hide yes) (show_name no) (do_not_autoplace no) (effects (font (size 1.27 1.27))))
  (property "Description" "Power symbol creates a global label with name \"GND\" , ground" (at 135.89 81.28 0) (hide yes) (show_name no) (do_not_autoplace no) (effects (font (size 1.27 1.27))))
  (pin "1"))
 (symbol
  (lib_id "power:GND")
  (at 110.49 55.88 180)
  (unit 1)
  (body_style 1)
  (exclude_from_sim no)
  (in_bom yes)
  (on_board yes)
  (in_pos_files yes)
  (dnp no)
  (fields_autoplaced yes)
  (property "Reference" "#PWR029" (at 110.49 49.53 0) (hide yes) (show_name no) (do_not_autoplace no) (effects (font (size 1.27 1.27))))
  (property "Value" "GND" (at 110.49 50.8 0) (hide yes) (show_name no) (do_not_autoplace no) (effects (font (size 1.27 1.27))))
  (property "Footprint" "" (at 110.49 55.88 0) (hide yes) (show_name no) (do_not_autoplace no) (effects (font (size 1.27 1.27))))
  (property "Datasheet" "" (at 110.49 55.88 0) (hide yes) (show_name no) (do_not_autoplace no) (effects (font (size 1.27 1.27))))
  (property "Description" "Power symbol creates a global label with name \"GND\" , ground" (at 110.49 55.88 0) (hide yes) (show_name no) (do_not_autoplace no) (effects (font (size 1.27 1.27))))
  (pin "1"))
 (symbol
  (lib_id "power:GND")
  (at 135.89 78.74 90)
  (unit 1)
  (body_style 1)
  (exclude_from_sim no)
  (in_bom yes)
  (on_board yes)
  (in_pos_files yes)
  (dnp no)
  (fields_autoplaced yes)
  (property "Reference" "#PWR022" (at 142.24 78.74 0) (hide yes) (show_name no) (do_not_autoplace no) (effects (font (size 1.27 1.27))))
  (property "Value" "GND" (at 140.97 78.74 0) (hide yes) (show_name no) (do_not_autoplace no) (effects (font (size 1.27 1.27))))
  (property "Footprint" "" (at 135.89 78.74 0) (hide yes) (show_name no) (do_not_autoplace no) (effects (font (size 1.27 1.27))))
  (property "Datasheet" "" (at 135.89 78.74 0) (hide yes) (show_name no) (do_not_autoplace no) (effects (font (size 1.27 1.27))))
  (property "Description" "Power symbol creates a global label with name \"GND\" , ground" (at 135.89 78.74 0) (hide yes) (show_name no) (do_not_autoplace no) (effects (font (size 1.27 1.27))))
  (pin "1")))
